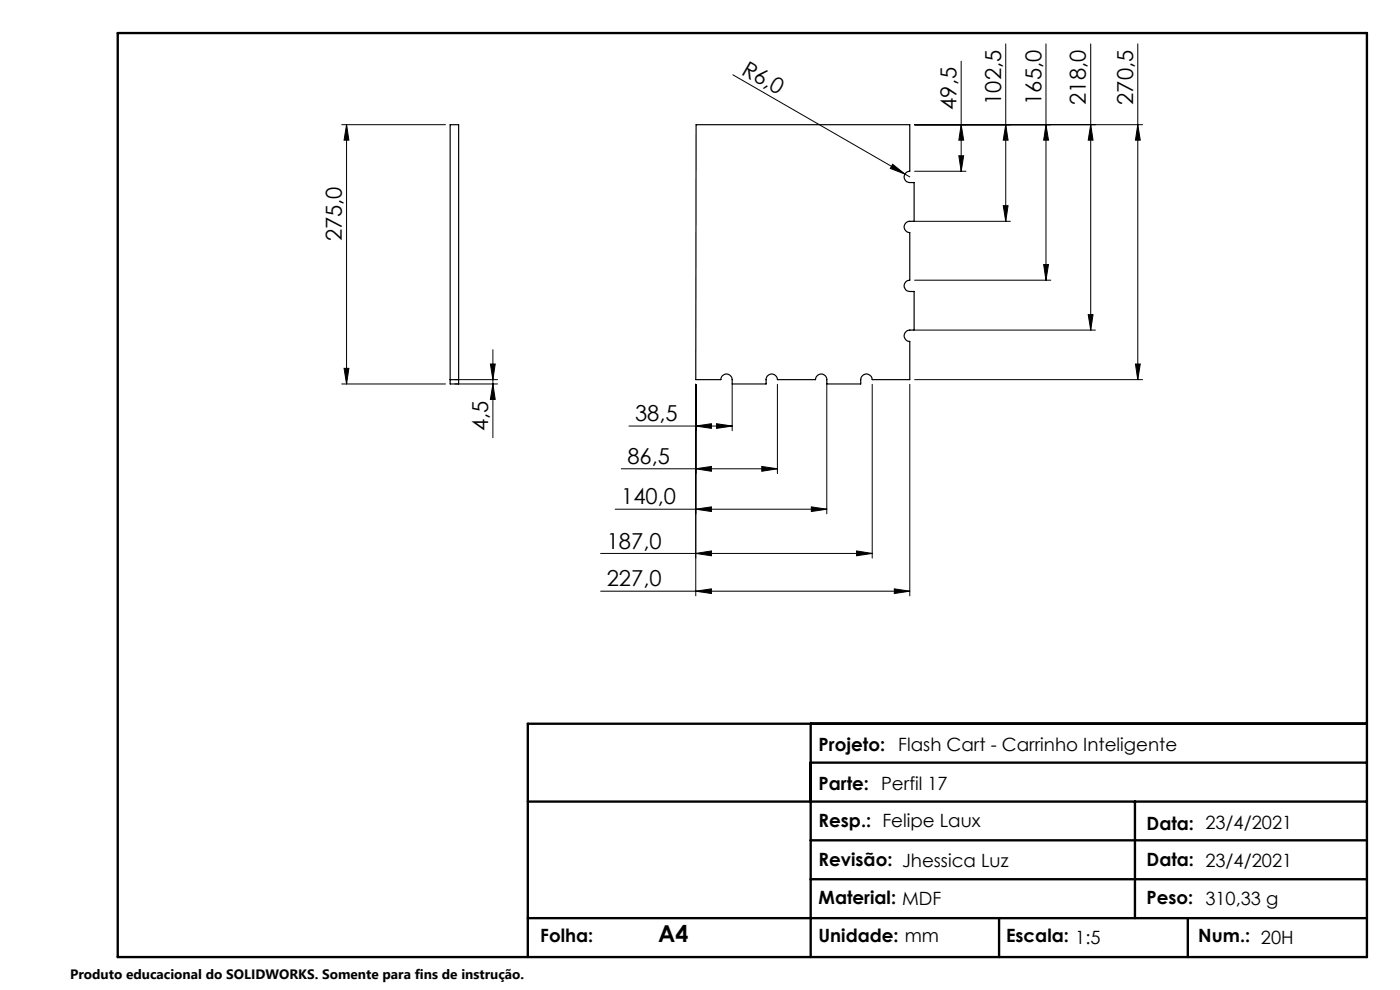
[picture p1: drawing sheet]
<svg xmlns="http://www.w3.org/2000/svg" width="297mm" height="210mm" viewBox="0 0 297 210" stroke-linecap="round" stroke-linejoin="round" font-family="sans-serif">
<g fill="none" stroke="#000" stroke-width=".21">
<path d="M155.5 15.9l36.5 21M203.9 13v23.3M213.4 9.3v37.6M221.9 9.3v50.1M231.4 9.3v60.7M241.4 9.3v71.2M72.5 26.4h22M73.5 26.4l.5 3.3h-1zM73.5 26.4v55M189.4 34.8l2.6 2.1-3.1-1.2zM192 36.9l1 .6M194 36.3h10.9"/>
<path d="M203.4 33h1l-.5 3.3zM203.9 26.4l.5 3.3h-1zM213.4 26.4l.5 3.3h-1.1zM221.9 26.4l.5 3.3h-1zM231.4 26.4l.5 3.3h-1zM241.4 26.4l.5 3.3h-1zM242.4 26.4h-48.4M194 46.9h20.3M194 59.4h28.9M212.8 43.6h1.1l-.5 3.3zM221.4 56.1h1l-.5 3.3zM73 78.1h1l-.5 3.3z"/>
<path d="M104 77.2h1.1l-.5 3.3zM104.6 74.2v18.6M194 70h38.4M230.9 66.7h1l-.5 3.3zM240.9 77.2h1l-.5 3.3zM72.5 81.4h22M96.5 81.4h9.1M96.5 80.5h9.1M104.6 81.4l.5 3.3h-1.1zM131.8 99.4h33.1M133.4 90.4h21.9M147.6 99.4l3.3-.5v1.1z"/>
<path d="M147.6 90.4l3.3-.5v1zM147.6 81.5v44.9M152 89.9l3.3 .5-3.3 .5zM155.3 81.5v9.9M161.6 98.9l3.3 .5-3.3 .6zM164.9 81.5v19M175.4 81.5v27.5M185 81.5v36.9M193 81.5v44.9M194 80.5h48.4M127.4 117.4h57.6M130.5 108h44.9"/>
<path d="M147.6 117.4l3.3-.5v1zM147.6 108l3.3-.5v1zM172.1 107.5l3.3 .5-3.3 .5zM181.7 116.9l3.3 .5-3.3 .5zM127.4 125.4h65.6M147.6 125.4l3.3-.5v1zM189.7 124.9l3.3 .5-3.3 .5z"/>
</g>
<path d="M25 7h265v196h-265zM172 153.5v49.5M290 153.5h-178v49.5M112 170h178M172 161.8h118M172 178.3h118M240.8 170v24.8M172 186.5h118M211.9 194.8v8.2M252 194.8v8.2M290 194.8h-178" fill="none" stroke="#000" stroke-width=".5"/>
<g fill="#000">
<path d="M189.4 34.8l2.6 2.1-3.1-1.2z"/>
<path d="M203.4 33h1l-.5 3.3zM203.9 26.4l.5 3.3h-1z"/>
<path d="M241.4 26.4l.5 3.3h-1zM240.9 77.2h1l-.5 3.3zM213.4 26.4l.5 3.3h-1.1zM212.8 43.6h1.1l-.5 3.3zM221.9 26.4l.5 3.3h-1zM221.4 56.1h1l-.5 3.3zM231.4 26.4l.5 3.3h-1zM230.9 66.7h1l-.5 3.3z"/>
<path d="M73 78.1h1l-.5 3.3zM73.5 26.4l.5 3.3h-1z"/>
<path d="M104 77.2h1.1l-.5 3.3zM104.6 81.4l.5 3.3h-1.1z"/>
<path d="M181.7 116.9l3.3 .5-3.3 .5zM147.6 117.4l3.3-.5v1zM172.1 107.5l3.3 .5-3.3 .5zM147.6 108l3.3-.5v1zM161.6 98.9l3.3 .5-3.3 .6zM147.6 99.4l3.3-.5v1.1zM152 89.9l3.3 .5-3.3 .5zM147.6 90.4l3.3-.5v1z"/>
<path d="M147.6 125.4l3.3-.5v1zM189.7 124.9l3.3 .5-3.3 .5z"/>
</g>
<path d="M147.7 26.4h45.3v9.9a1.2 1.2 0 0 0-1.2 1.2 1.2 1.2 0 0 0 1.2 1.2h.9v8.2a1.76 1.76 0 0 0-1.8 .4 1.21 1.21 0 0 0-.2 1.3 1.21 1.21 0 0 0 1.1 .7v10.1a1.2 1.2 0 0 0-1.2 1.2 1.2 1.2 0 0 0 1.2 1.2h.9v8.2a1.87 1.87 0 0 0-1.8 .4 1.18 1.18 0 0 0-.2 1.3 1.18 1.18 0 0 0 1.1 .7v8.1h-8a1.22 1.22 0 0 0-1.2-1.2 1.22 1.22 0 0 0-1.2 1.2v.9h-7.2a1.76 1.76 0 0 0-.4-1.8 1.21 1.21 0 0 0-1.3-.2 1.21 1.21 0 0 0-.7 1.1h-8.1a1.2 1.2 0 0 0-1.2-1.2 1.2 1.2 0 0 0-1.2 1.2v.9h-7.2a1.87 1.87 0 0 0-.4-1.8 1.18 1.18 0 0 0-1.3-.2 1.18 1.18 0 0 0-.7 1.1h-5.3zM95.5 80.5v-54.1h1.8v54.1M95.5 80.5h1.8M95.5 80.5v.9h1.8v-.9" fill="none" stroke="#000" stroke-width=".25"/>
<text font-size="4.9" x="139.6" y="199.9">A4</text>
<g font-size="4.7">
<text x="157.1" y="15.6" transform="rotate(30 157.1 15.6)">R6,0</text>
<text x="202.9" y="23.3" transform="rotate(-90 202.9 23.3)">49,5</text>
<text x="212.4" y="22.2" transform="rotate(-90 212.4 22.2)">102,5</text>
<text x="220.9" y="22.2" transform="rotate(-90 220.9 22.2)">165,0</text>
<text x="230.4" y="22.2" transform="rotate(-90 230.4 22.2)">218,0</text>
<text x="240.4" y="22.2" transform="rotate(-90 240.4 22.2)">270,5</text>
<text x="72.5" y="51.2" transform="rotate(-90 72.5 51.2)">275,0</text>
<text x="134.7" y="89.3">38,5</text>
<text x="103.5" y="91.5" transform="rotate(-90 103.5 91.5)">4,5</text>
<text x="133.1" y="98.4">86,5</text>
<text x="131.8" y="107">140,0</text>
<text x="128.7" y="116.4">187,0</text>
<text x="128.7" y="124.4">227,0</text>
</g>
<g font-size="3.9">
<text x="173.7" y="159.2">Projeto:</text>
<text x="190.6" y="159.2">Flash Cart - Carrinho Inteligente</text>
<text x="173.7" y="167.6">Parte: Perfil 17</text>
<text x="173.7" y="175.4">Resp.: Felipe Laux</text>
<text x="243.2" y="176.1">Data: 23/4/2021</text>
<text x="173.7" y="183.7">Revisão: Jhessica Luz</text>
<text x="243.2" y="183.7">Data: 23/4/2021</text>
<text x="173.7" y="191.7">Material: MDF</text>
<text x="243.2" y="191.7">Peso: 310,33 g</text>
<text x="114.6" y="199.9">Folha:</text>
<text x="173.7" y="199.9">Unidade: mm</text>
<text x="213.4" y="199.9">Escala: 1:5</text>
<text x="254.2" y="199.9">Num.: 20H</text>
</g>
<text font-size="2.9" x="14.9" y="207.6">Produto educacional do SOLIDWORKS. Somente para fins de instrução.</text>
</svg>
